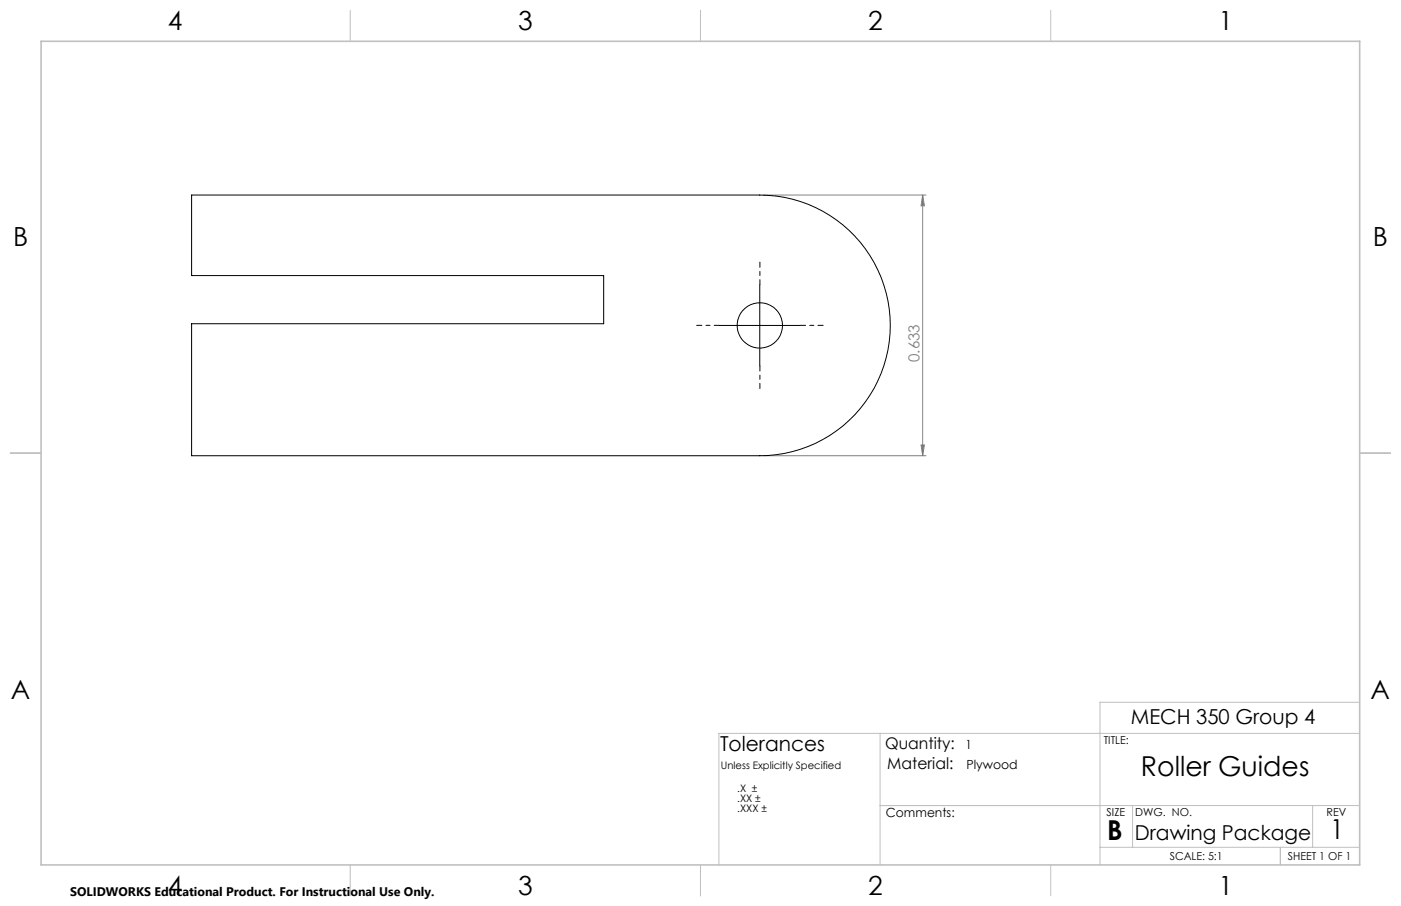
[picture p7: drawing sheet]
<svg xmlns="http://www.w3.org/2000/svg" width="432mm" height="279mm" viewBox="0 0 432 279" stroke-linecap="round" stroke-linejoin="round" font-family="sans-serif">
<path d="M235.2 60.1h50.2M284.4 60.1l.5 3.4h-1zM284.4 60.1v80.4M283.9 137.2h1l-.5 3.3zM235.2 140.5h50.2" fill="none" stroke="#808080" stroke-width=".31"/>
<path d="M234.2 87.8v-7M221.7 100.3h-7M234.2 112.8v7M246.7 100.3h7" fill="none" stroke="#000" stroke-width=".31" stroke-dasharray="15.2 1.3 1.3 1.3" stroke-dashoffset="13.6"/>
<path d="M234.2 87.8v25.1M221.7 100.4h25" fill="none" stroke="#000" stroke-width=".31"/>
<g fill="none" stroke="#c0c0c0" stroke-width=".31">
<path d="M108 3.2v9.5M215.9 3.2v9.5M323.8 3.2v9.5M3.1 139.7h9.6M419.1 139.7h9.5M419.1 216.6h-80.1v50.1M271.3 226.2v40.5M419.1 226.2h-197.5v40.5M271.3 248.4h147.8M349.1 248.4v12.9M404.6 248.4v12.9M108 266.7v9.6"/>
<path d="M215.9 266.7v9.6M323.8 266.7v9.6M339 261.3h80.1M394.6 261.3v5.4"/>
</g>
<path d="M12.7 12.7h406.4v254h-406.4z" fill="none" stroke="#c0c0c0" stroke-width=".5"/>
<path d="M284.4 60.1l.5 3.4h-1zM283.9 137.2h1l-.5 3.3z" fill="#808080"/>
<g fill="none" stroke="#000" stroke-width=".31">
<path d="M59.1 60.1h175.1a40.2 40.2 0 0 1 40.2 40.2 40.2 40.2 0 0 1-40.2 40.2h-175.1v-40.7h127v-14.8h-127z"/>
<circle cx="234.2" cy="100.4" r="7"/>
</g>
<g font-size="8.5">
<text x="351.6" y="239.3">Roller Guides</text>
<text x="341.3" y="259">B</text>
<text x="410" y="258.9">1</text>
</g>
<g font-size="8.1">
<text x="51.7" y="9.3">4</text>
<text x="159.7" y="9.3">3</text>
<text x="267.6" y="9.3">2</text>
<text x="375.6" y="9.3">1</text>
<text x="4" y="76">B</text>
<text x="423.1" y="76">B</text>
<text x="3.3" y="215.7">A</text>
<text x="422.4" y="215.7">A</text>
<text x="51.7" y="276">4</text>
<text x="159.7" y="276">3</text>
<text x="267.6" y="276">2</text>
<text x="375.6" y="276">1</text>
</g>
<g font-size="6.3">
<text x="348.5" y="223.4">MECH 350 Group 4</text>
<text x="221.9" y="231.8">Tolerances</text>
<text x="349.8" y="259">Drawing Package</text>
</g>
<g font-size="4.9">
<text x="272.8" y="230.9">Quantity:</text>
<text x="273.5" y="237">Material:</text>
</g>
<text font-size="4.7" fill="#808080" x="283.4" y="111.6" transform="rotate(-90 283.4 111.6)">0.633</text>
<g font-size="3.9">
<text x="297.5" y="230.9">1</text>
<text x="297.9" y="237">Plywood</text>
<text x="273" y="251.9">Comments:</text>
</g>
<text font-size="3.8" x="21.6" y="276.3">SOLIDWORKS Educational Product. For Instructional Use Only.</text>
<g font-size="3.4">
<text x="340.2" y="229.5">TITLE:</text>
<text x="341.1" y="251.6">SIZE</text>
<text x="349.9" y="251.6">DWG. NO.</text>
<text x="408.9" y="251.7">REV</text>
<text x="360.5" y="265.2">SCALE: 5:1</text>
<text x="396.9" y="265.2">SHEET 1 OF 1</text>
</g>
<g font-size="3.2">
<text x="222.2" y="237">Unless Explicitly Specified</text>
<text x="227.2" y="244.1">.X ±</text>
<text x="227.2" y="247.3">.XX ±</text>
<text x="227.2" y="250.4">.XXX ±</text>
</g>
</svg>
